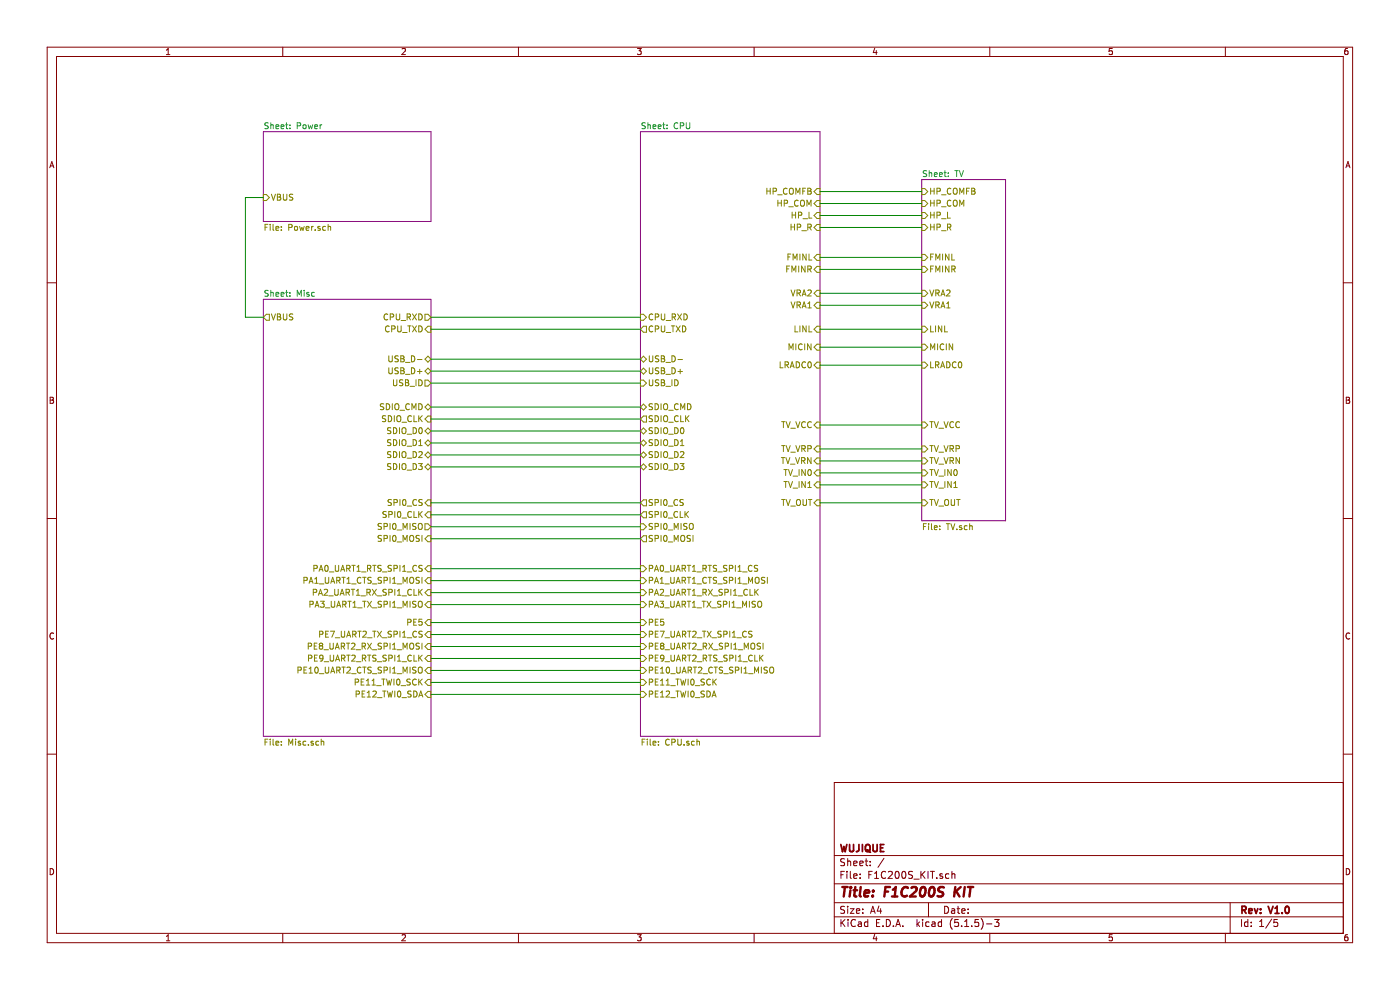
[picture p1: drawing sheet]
EESchema Schematic File Version 4
EELAYER 30 0
EELAYER END
$Descr A4 11693 8268
encoding utf-8
Sheet 1 5
Title "F1C200S KIT"
Date ""
Rev "V1.0"
Comp "WUJIQUE"
Comment1 ""
Comment2 ""
Comment3 ""
Comment4 ""
$EndDescr
$Sheet
S 5350 1100 1500 5050
U 5E3A4A8E
F0 "CPU" 50
F1 "CPU.sch" 50
F2 "USB_D-" B L 5350 3000 50 
F3 "USB_D+" B L 5350 3100 50 
F4 "CPU_RXD" I L 5350 2650 50 
F5 "CPU_TXD" O L 5350 2750 50 
F6 "USB_ID" I L 5350 3200 50 
F7 "SDIO_CLK" O L 5350 3500 50 
F8 "SDIO_D2" B L 5350 3800 50 
F9 "SDIO_D3" B L 5350 3900 50 
F10 "SDIO_CMD" B L 5350 3400 50 
F11 "SDIO_D0" B L 5350 3600 50 
F12 "SDIO_D1" B L 5350 3700 50 
F13 "SPI0_CS" O L 5350 4200 50 
F14 "SPI0_CLK" O L 5350 4300 50 
F15 "SPI0_MISO" I L 5350 4400 50 
F16 "SPI0_MOSI" O L 5350 4500 50 
F17 "HP_L" I R 6850 1800 50 
F18 "HP_R" I R 6850 1900 50 
F19 "HP_COM" I R 6850 1700 50 
F20 "VRA1" I R 6850 2550 50 
F21 "VRA2" I R 6850 2450 50 
F22 "FMINL" I R 6850 2150 50 
F23 "FMINR" I R 6850 2250 50 
F24 "LINL" I R 6850 2750 50 
F25 "MICIN" I R 6850 2900 50 
F26 "LRADC0" I R 6850 3050 50 
F27 "TV_IN0" I R 6850 3950 50 
F28 "TV_IN1" I R 6850 4050 50 
F29 "TV_VRP" I R 6850 3750 50 
F30 "TV_VRN" I R 6850 3850 50 
F31 "TV_VCC" I R 6850 3550 50 
F32 "TV_OUT" I R 6850 4200 50 
F33 "PA0_UART1_RTS_SPI1_CS" I L 5350 4750 50 
F34 "PA1_UART1_CTS_SPI1_MOSI" I L 5350 4850 50 
F35 "PA2_UART1_RX_SPI1_CLK" I L 5350 4950 50 
F36 "PA3_UART1_TX_SPI1_MISO" I L 5350 5050 50 
F37 "PE7_UART2_TX_SPI1_CS" I L 5350 5300 50 
F38 "PE8_UART2_RX_SPI1_MOSI" I L 5350 5400 50 
F39 "PE9_UART2_RTS_SPI1_CLK" I L 5350 5500 50 
F40 "PE10_UART2_CTS_SPI1_MISO" I L 5350 5600 50 
F41 "PE12_TWI0_SDA" I L 5350 5800 50 
F42 "PE11_TWI0_SCK" I L 5350 5700 50 
F43 "PE5" I L 5350 5200 50 
F44 "HP_COMFB" I R 6850 1600 50 
$EndSheet
Wire Wire Line
	2200 2650 2050 2650
Wire Wire Line
	2050 2650 2050 1650
Wire Wire Line
	2050 1650 2200 1650
$Sheet
S 2200 1100 1400 750 
U 5E3A4AC6
F0 "Power" 50
F1 "Power.sch" 50
F2 "VBUS" I L 2200 1650 50 
$EndSheet
$Sheet
S 2200 2500 1400 3650
U 5E3A651C
F0 "Misc" 50
F1 "Misc.sch" 50
F2 "CPU_RXD" O R 3600 2650 50 
F3 "CPU_TXD" I R 3600 2750 50 
F4 "VBUS" O L 2200 2650 50 
F5 "USB_D-" B R 3600 3000 50 
F6 "USB_D+" B R 3600 3100 50 
F7 "SDIO_CLK" I R 3600 3500 50 
F8 "SDIO_D0" B R 3600 3600 50 
F9 "SDIO_D3" B R 3600 3900 50 
F10 "SDIO_CMD" B R 3600 3400 50 
F11 "SDIO_D1" B R 3600 3700 50 
F12 "USB_ID" O R 3600 3200 50 
F13 "SDIO_D2" B R 3600 3800 50 
F14 "SPI0_CS" I R 3600 4200 50 
F15 "SPI0_CLK" I R 3600 4300 50 
F16 "SPI0_MISO" O R 3600 4400 50 
F17 "SPI0_MOSI" I R 3600 4500 50 
F18 "PE7_UART2_TX_SPI1_CS" I R 3600 5300 50 
F19 "PE8_UART2_RX_SPI1_MOSI" I R 3600 5400 50 
F20 "PE9_UART2_RTS_SPI1_CLK" I R 3600 5500 50 
F21 "PE10_UART2_CTS_SPI1_MISO" I R 3600 5600 50 
F22 "PA0_UART1_RTS_SPI1_CS" I R 3600 4750 50 
F23 "PA1_UART1_CTS_SPI1_MOSI" I R 3600 4850 50 
F24 "PA2_UART1_RX_SPI1_CLK" I R 3600 4950 50 
F25 "PA3_UART1_TX_SPI1_MISO" I R 3600 5050 50 
F26 "PE11_TWI0_SCK" I R 3600 5700 50 
F27 "PE12_TWI0_SDA" I R 3600 5800 50 
F28 "PE5" I R 3600 5200 50 
$EndSheet
Wire Wire Line
	3600 2650 5350 2650
Wire Wire Line
	3600 2750 5350 2750
Wire Wire Line
	3600 3000 5350 3000
Wire Wire Line
	3600 3100 5350 3100
Wire Wire Line
	3600 3200 5350 3200
Wire Wire Line
	3600 3400 5350 3400
Wire Wire Line
	3600 3500 5350 3500
Wire Wire Line
	3600 3600 5350 3600
Wire Wire Line
	3600 3700 5350 3700
Wire Wire Line
	3600 3800 5350 3800
Wire Wire Line
	3600 3900 5350 3900
Wire Wire Line
	3600 4200 5350 4200
Wire Wire Line
	3600 4300 5350 4300
Wire Wire Line
	3600 4400 5350 4400
Wire Wire Line
	3600 4500 5350 4500
$Sheet
S 7700 1500 700  2850
U 5E5BEA7B
F0 "TV" 50
F1 "TV.sch" 50
F2 "HP_L" I L 7700 1800 50 
F3 "HP_COM" I L 7700 1700 50 
F4 "HP_R" I L 7700 1900 50 
F5 "MICIN" I L 7700 2900 50 
F6 "LINL" I L 7700 2750 50 
F7 "FMINR" I L 7700 2250 50 
F8 "FMINL" I L 7700 2150 50 
F9 "VRA2" I L 7700 2450 50 
F10 "VRA1" I L 7700 2550 50 
F11 "LRADC0" I L 7700 3050 50 
F12 "TV_IN0" I L 7700 3950 50 
F13 "TV_IN1" I L 7700 4050 50 
F14 "TV_VRP" I L 7700 3750 50 
F15 "TV_VRN" I L 7700 3850 50 
F16 "TV_VCC" I L 7700 3550 50 
F17 "TV_OUT" I L 7700 4200 50 
F18 "HP_COMFB" I L 7700 1600 50 
$EndSheet
Wire Wire Line
	5350 5300 3600 5300
Wire Wire Line
	5350 4750 3600 4750
Wire Wire Line
	5350 5200 3600 5200
Wire Wire Line
	5350 5400 3600 5400
Wire Wire Line
	5350 5500 3600 5500
Wire Wire Line
	5350 5600 3600 5600
Wire Wire Line
	3600 5700 5350 5700
Wire Wire Line
	5350 5800 3600 5800
Wire Wire Line
	3600 4850 5350 4850
Wire Wire Line
	5350 4950 3600 4950
Wire Wire Line
	3600 5050 5350 5050
Wire Wire Line
	6850 1600 7700 1600
Wire Wire Line
	6850 2150 7700 2150
Wire Wire Line
	6850 2450 7700 2450
Wire Wire Line
	6850 2750 7700 2750
Wire Wire Line
	6850 3550 7700 3550
Wire Wire Line
	6850 3750 7700 3750
Wire Wire Line
	6850 4200 7700 4200
Wire Wire Line
	6850 3850 7700 3850
Wire Wire Line
	6850 3950 7700 3950
Wire Wire Line
	6850 4050 7700 4050
Wire Wire Line
	6850 2900 7700 2900
Wire Wire Line
	6850 3050 7700 3050
Wire Wire Line
	6850 2250 7700 2250
Wire Wire Line
	6850 2550 7700 2550
Wire Wire Line
	6850 1900 7700 1900
Wire Wire Line
	6850 1800 7700 1800
Wire Wire Line
	6850 1700 7700 1700
$EndSCHEMATC
